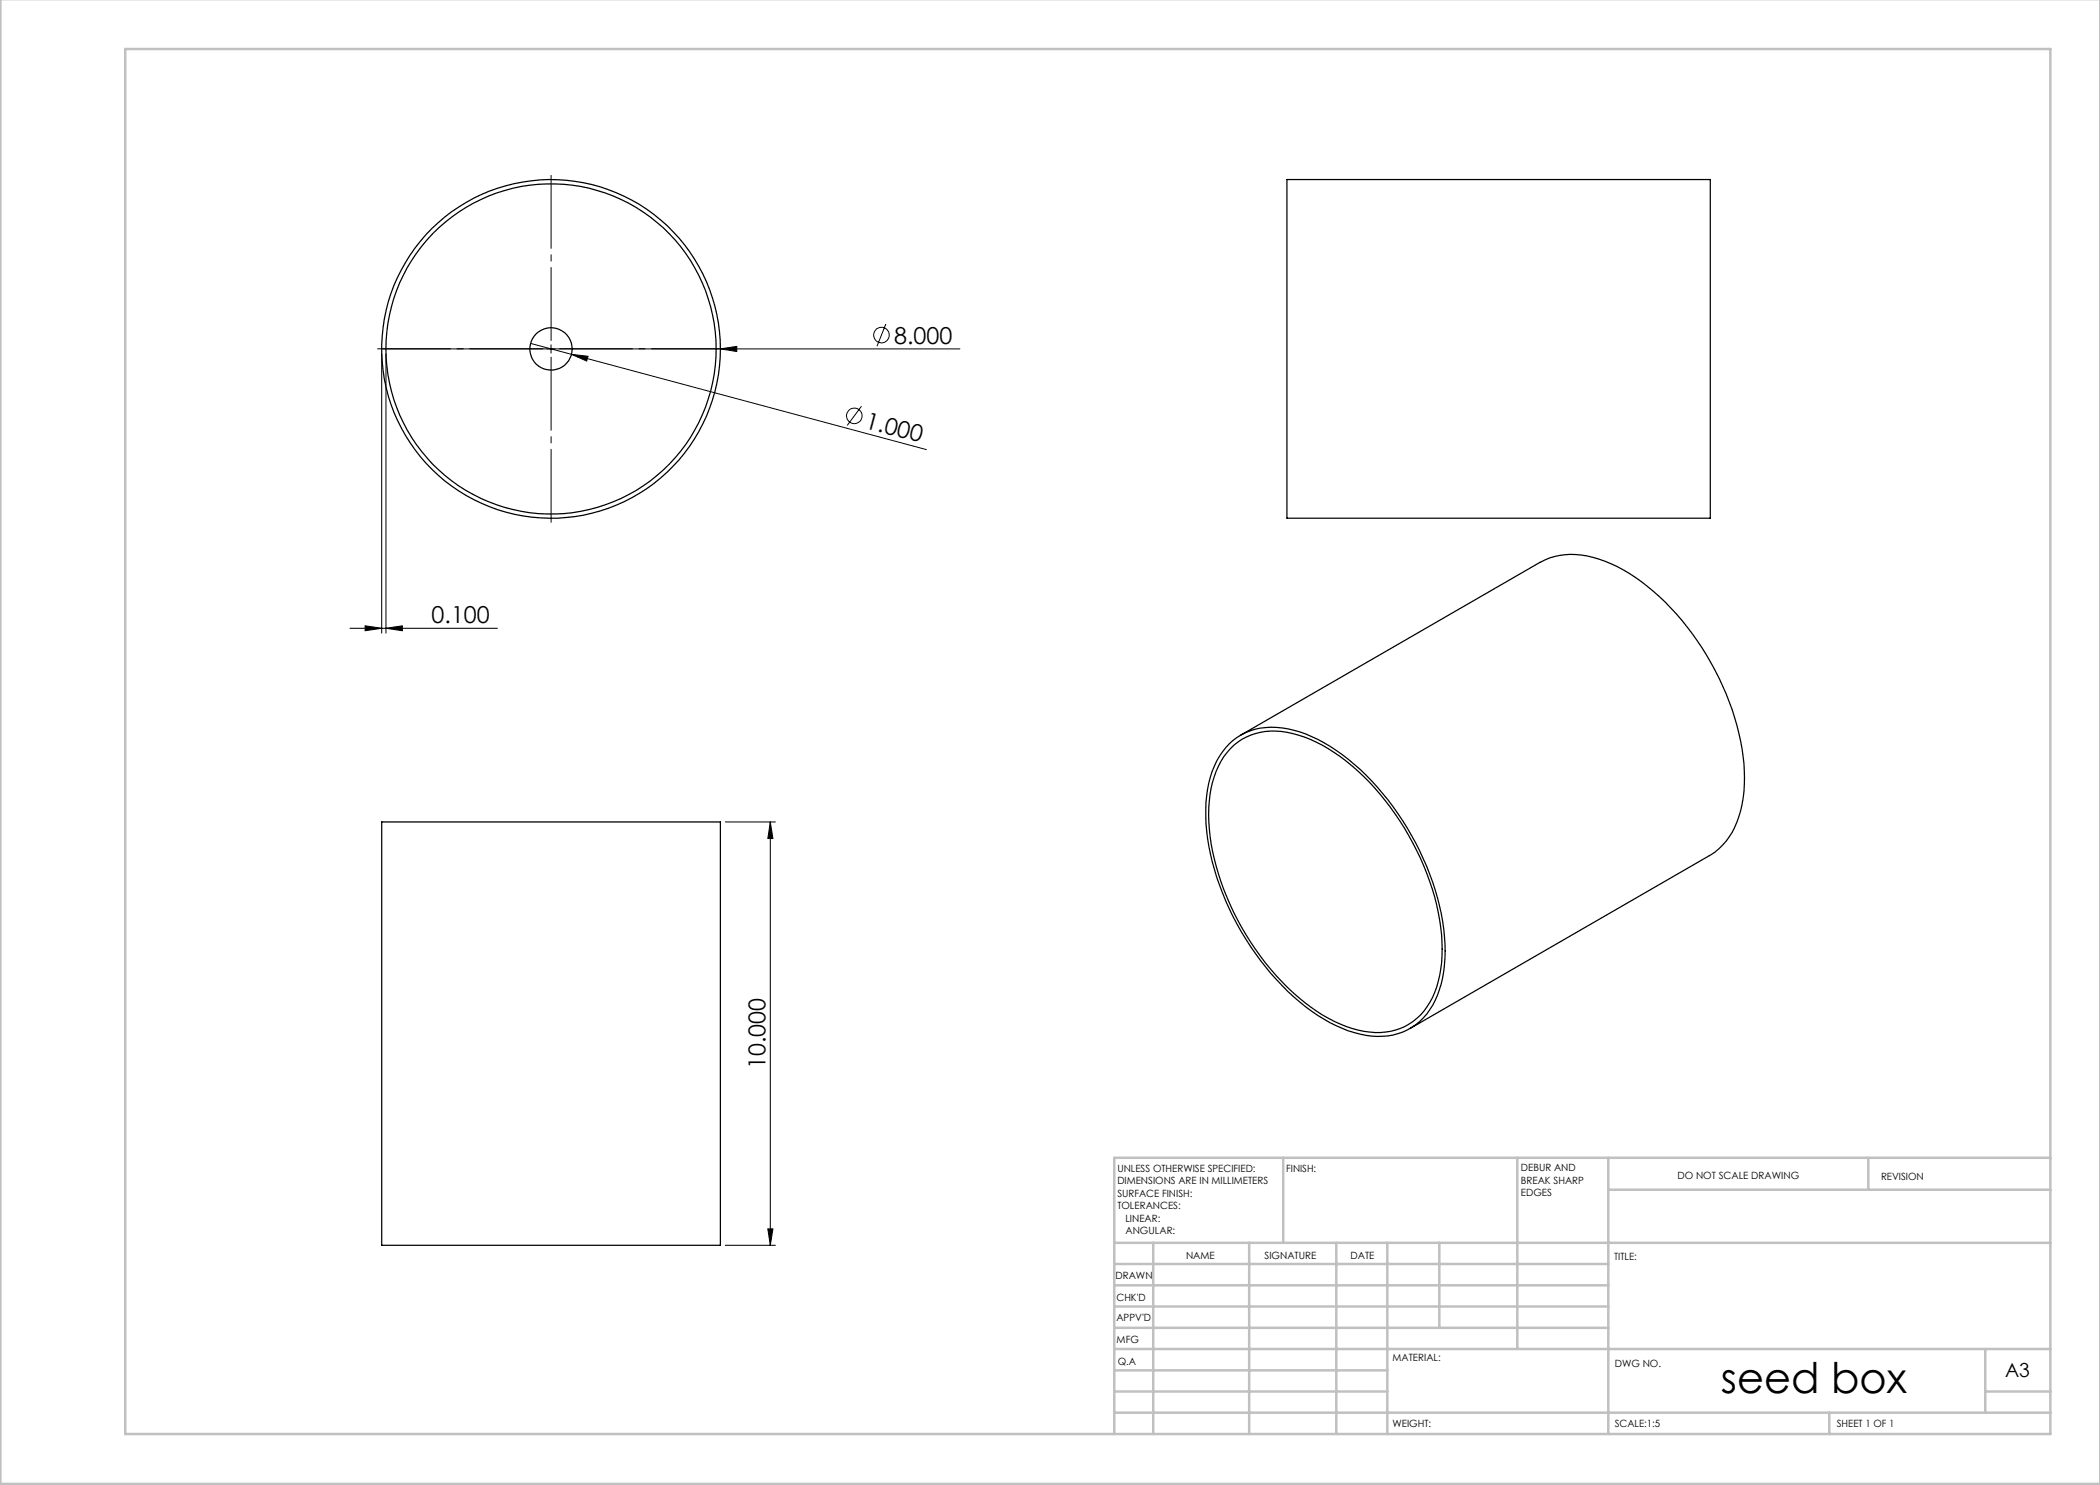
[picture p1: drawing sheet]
<svg xmlns="http://www.w3.org/2000/svg" width="420mm" height="297mm" viewBox="0 0 420 297" stroke-linecap="round" stroke-linejoin="round" font-family="sans-serif">
<g fill="none" stroke="#000" stroke-width=".2">
<path d="M76.3 69.8h115.7M76.3 70.8v55.8M77.2 70.8v55.8M106.1 68.7l8.2 2.2M110.2 69v1.6M114.3 70.9l3.3 .4-.3 .9zM114.3 70.9l71 19M144.1 69.8l3.3-.5v1zM177.2 64.8l-1.8 4.4M172.3 81.2l-2.9 3.9M70 125.7h29.5M73 125.2l3.3 .5-3.3 .4z"/>
<path d="M77.2 125.7l3.3-.5v.9zM145.1 164.4h10M154.1 164.4l.5 3.3h-1zM154.1 164.4v84.7M145.1 249.1h10M153.6 245.8h1l-.5 3.3z"/>
<circle cx="176.3" cy="67" r="1.55"/>
<circle cx="170.9" cy="83.2" r="1.55"/>
</g>
<path d="M108.6 69.8h-33.1M110.2 68.1v-33M110.2 71.4v33.1M111.9 69.8h33" fill="none" stroke="#000" stroke-width=".2" stroke-dasharray="15.2 1.3 1.3 1.3" stroke-dashoffset=".6"/>
<g fill="none" stroke="#c0c0c0" stroke-width=".5">
<path d="M.1 -.1v296.9h419.9M25 9.8h385.1v277h-385.1zM256.6 231.6v17M303.5 231.6v38.2M321.7 231.6v55.2M321.7 237.9h88.4M373.7 231.6v6.3M410.1 231.6h-187.3v55.2M222.8 248.6h187.3M222.8 257.1h98.9M222.8 252.8h98.9M230.6 248.6v38.2"/>
<path d="M249.8 248.6v38.2M267.3 248.6v38.2M277.5 248.6v38.2M287.9 248.6v17M222.8 265.6h98.9M222.8 261.3h98.9M222.8 278.3h54.7M222.8 274.1h54.7M222.8 269.8h187.3M397.1 278.3h13M397.1 269.8v12.7M222.8 282.5h187.3"/>
<path d="M365.9 282.5v4.3"/>
</g>
<g fill="#000">
<path d="M114.3 70.9l3.3 .4-.3 .9zM144.1 69.8l3.3-.5v1z"/>
<path d="M73 125.2l3.3 .5-3.3 .4zM77.2 125.7l3.3-.5v.9z"/>
<path d="M154.1 164.4l.5 3.3h-1zM153.6 245.8h1l-.5 3.3z"/>
</g>
<g fill="none" stroke="#000" stroke-width=".25">
<path d="M257.4 35.9h84.7v67.7h-84.7zM245.9 148.8a12.6 12.6 0 0 1 11.7-3 31.4 31.4 0 0 1 14.4 8.1 55.3 55.3 0 0 1 16.7 31.9 25 25 0 0 1-2.1 15.2 12.2 12.2 0 0 1-13.4 6.1 29.6 29.6 0 0 1-14.5-7.7 54.4 54.4 0 0 1-17.5-34.7 23.1 23.1 0 0 1 2.7-13.5zM246.1 149.8a12.4 12.4 0 0 1 12.5-3.1 32.7 32.7 0 0 1 15.3 9.8 54.4 54.4 0 0 1 14.2 29 24.2 24.2 0 0 1-2.1 15 11.9 11.9 0 0 1-13.2 5.8 30.5 30.5 0 0 1-15.4-8.9 53.4 53.4 0 0 1-15.5-31.7 22.1 22.1 0 0 1 2.9-14.4zM248.1 147l59.9-34.5a14.3 14.3 0 0 1 11.8-.7 36.6 36.6 0 0 1 15.5 11 55.1 55.1 0 0 1 13.5 29.9 22.9 22.9 0 0 1-3 14.7l-.6 .8a12.3 12.3 0 0 1-3.3 2.9l-59.9 34.6M76.3 164.4h67.8v84.7h-67.8z"/>
<circle cx="110.2" cy="69.8" r="33"/>
<circle cx="110.2" cy="69.8" r="33.9"/>
<circle cx="110.2" cy="69.8" r="4.2"/>
</g>
<text font-size="8.5" x="344.2" y="278.5">seed box</text>
<g font-size="4.7">
<text x="178.8" y="68.8">8.000</text>
<text x="172.9" y="85.5" transform="rotate(15 172.9 85.5)">1.000</text>
<text x="86.3" y="124.6">0.100</text>
<text x="153.1" y="213.8" transform="rotate(-90 153.1 213.8)">10.000</text>
</g>
<text font-size="3.9" x="401" y="275.4">A3</text>
<g font-size="2">
<text x="223.5" y="234.4">UNLESS OTHERWISE SPECIFIED:</text>
<text x="223.5" y="236.9">DIMENSIONS ARE IN MILLIMETERS</text>
<text x="223.5" y="239.4">SURFACE FINISH:</text>
<text x="257.2" y="234.4">FINISH:</text>
<text x="304.2" y="234.3">DEBUR AND</text>
<text x="304.2" y="236.8">BREAK SHARP</text>
<text x="304.2" y="239.3">EDGES</text>
<text x="335.5" y="235.8">DO NOT SCALE DRAWING</text>
<text x="376.2" y="236">REVISION</text>
<text x="223.5" y="241.9">TOLERANCES:</text>
<text x="225.1" y="244.4">LINEAR:</text>
<text x="225.1" y="246.9">ANGULAR:</text>
<text x="237.2" y="251.8">NAME</text>
<text x="252.9" y="251.7">SIGNATURE</text>
<text x="270.1" y="251.7">DATE</text>
<text x="223.1" y="255.9">DRAWN</text>
<text x="322.8" y="252">TITLE:</text>
<text x="223.3" y="260.1">CHK'D</text>
<text x="223.3" y="264.2">APPV'D</text>
<text x="223.3" y="268.6">MFG</text>
<text x="223.5" y="272.9">Q.A</text>
<text x="278.5" y="272.3">MATERIAL:</text>
<text x="323" y="273.4">DWG NO.</text>
<text x="278.5" y="285.3">WEIGHT:</text>
<text x="323" y="285.4">SCALE:1:5</text>
<text x="367.4" y="285.4">SHEET 1 OF 1</text>
</g>
</svg>
